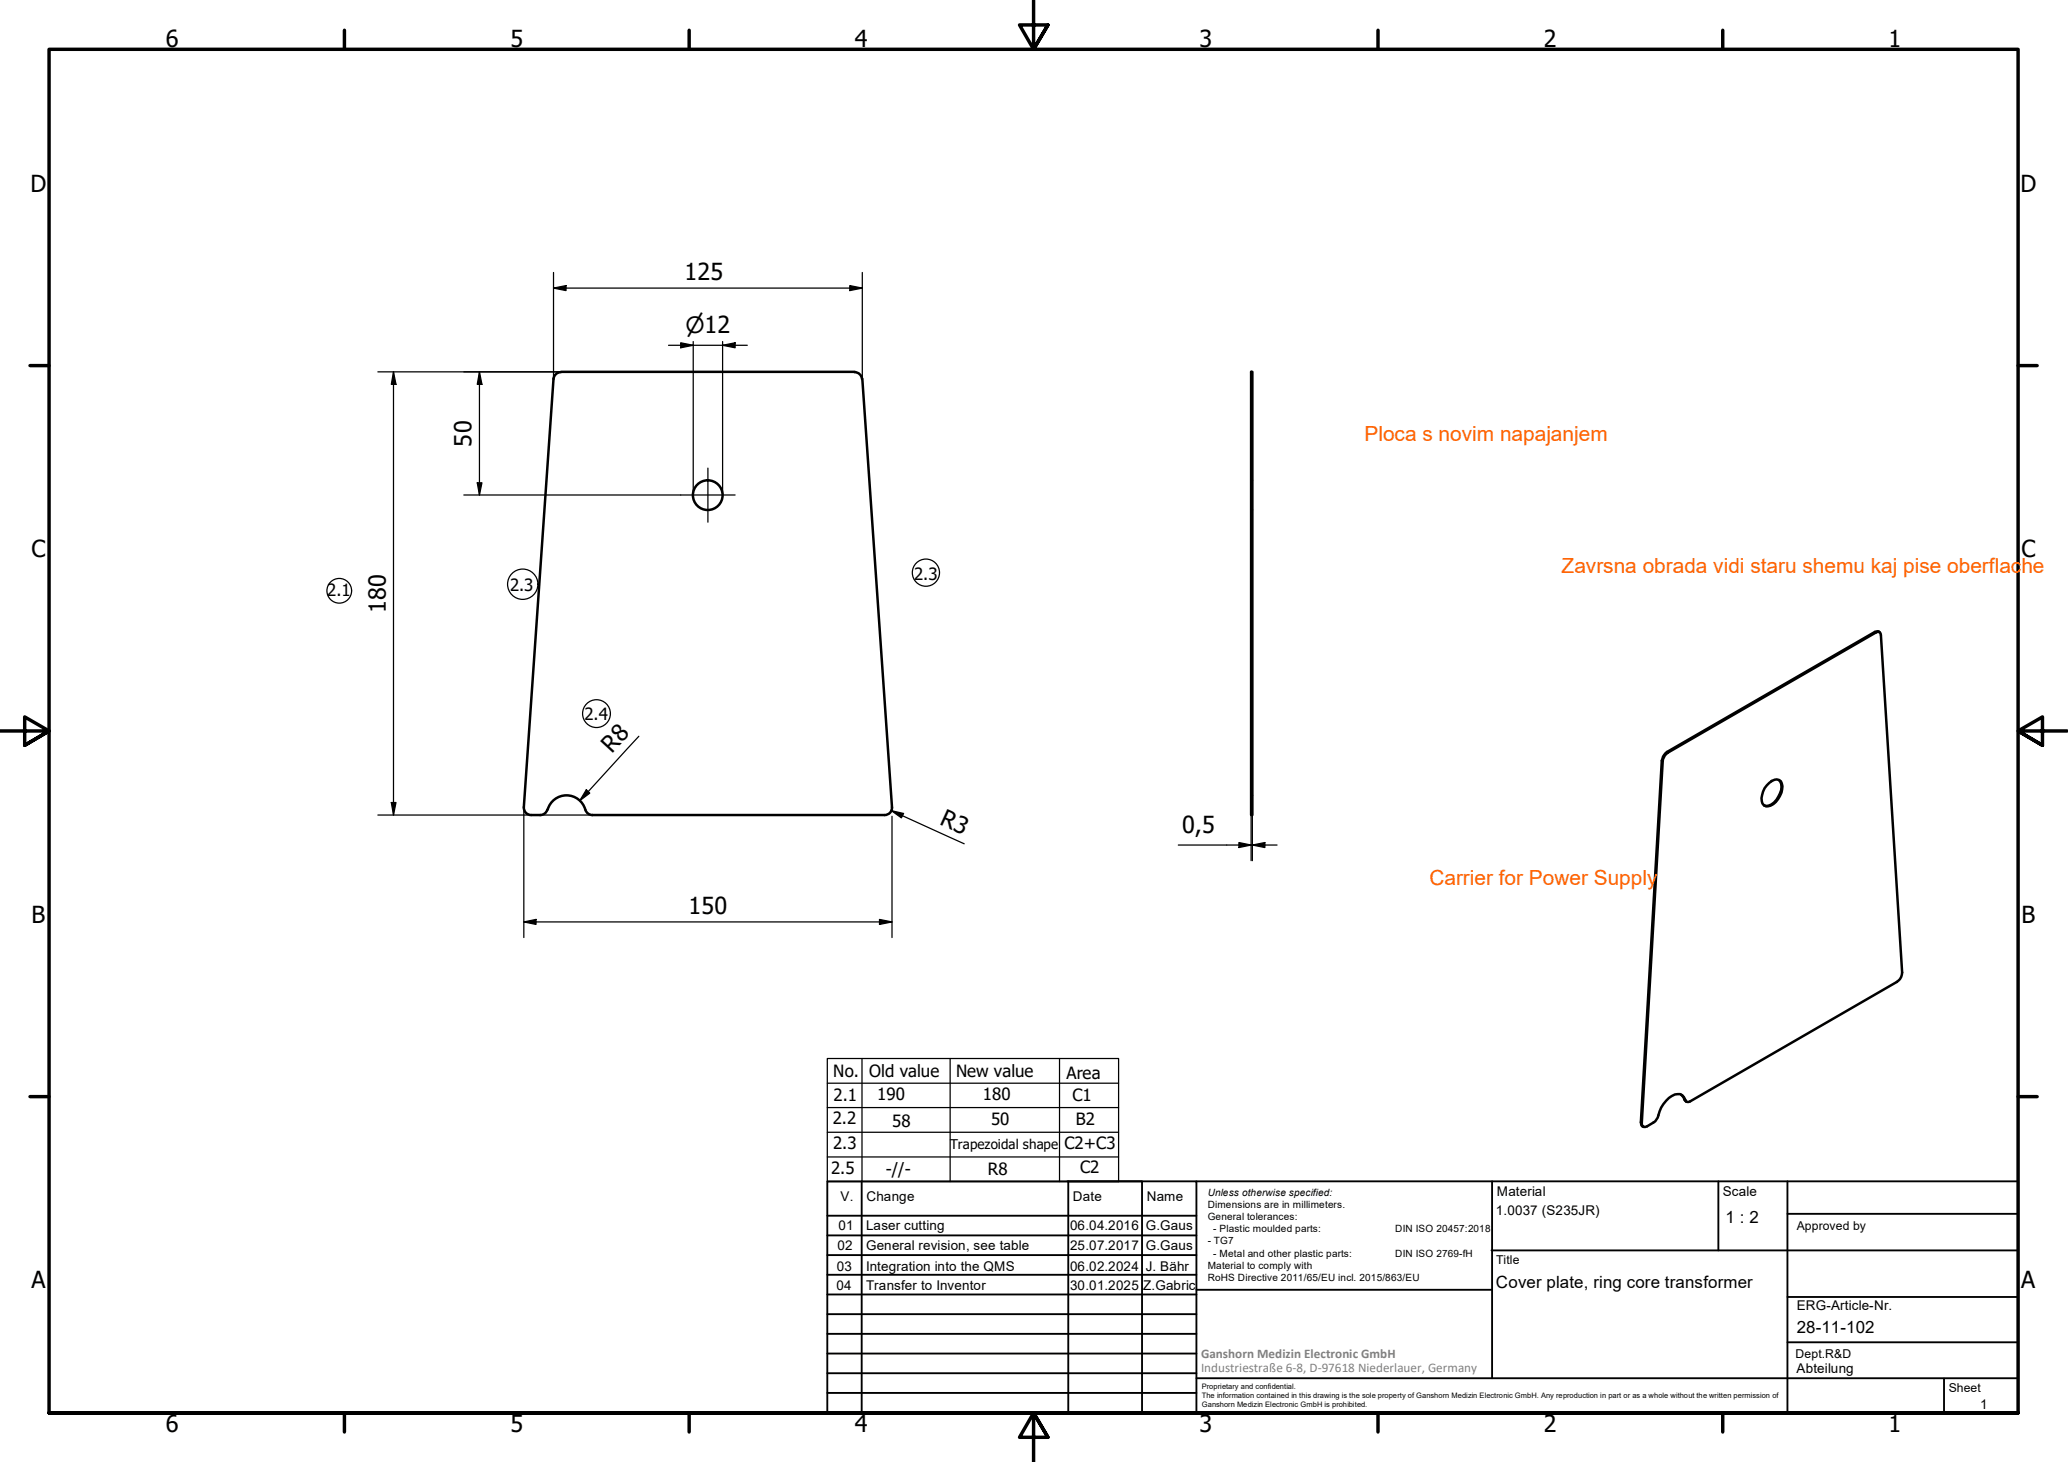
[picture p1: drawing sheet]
<svg xmlns="http://www.w3.org/2000/svg" width="420mm" height="297mm" viewBox="0 0 420 297" stroke-linecap="round" stroke-linejoin="round" font-family="sans-serif">
<!-- layer: Visible (ISO) -->
<g fill="none" stroke="#000" stroke-width=".51">
<path d="M112.5 76.9l-6.1 87.1a1.49 1.49 0 0 0 1.5 1.6h1.9M114 75.6a1.49 1.49 0 0 0-1.5 1.4M114 75.6h59.7M173.6 75.6a1.49 1.49 0 0 1 1.5 1.4M175.2 76.9l6 87.1a1.49 1.49 0 0 1-1.5 1.6M254.2 75.6h.2v90h-.2zM381.9 128.4a.79 .79 0 0 0-1 0l-42.2 24.4-.8 .9-.3 .8-4.2 73.5a.72 .72 0 0 0 .5 .9M338.3 153.5l.6-.6 42.2-24.4a.61 .61 0 0 1 .7-.1 .61 .61 0 0 1 .3 .6l4.4 68.6a2.25 2.25 0 0 1-1.1 1.9l-42 24.3a.61 .61 0 0 1-1-.4 1.62 1.62 0 0 0-2.7-.7 6.6 6.6 0 0 0-2.9 4.4 3.5 3.5 0 0 1-2.5 1.9 .68 .68 0 0 1-.7-.9l4.2-73.5zM359 159.6a2.43 2.43 0 0 1 2.4-1.1 1.7 1.7 0 0 1 .7 1.9 3.7 3.7 0 0 1-3.3 3.4 1.61 1.61 0 0 1-.8-2.3l.5-1.4zM361.4 158.5a2.74 2.74 0 0 1-.1 3.3 2.58 2.58 0 0 1-2.9 1.8M111.2 164.5a1.49 1.49 0 0 1-1.4 1.1M111.3 164.5a4 4 0 0 1 3.8-2.9 4 4 0 0 1 3.8 2.9"/>
<path d="M118.9 164.5a1.49 1.49 0 0 0 1.5 1.1M120.3 165.6h59.4M341.6 222.4l1 1.4"/>
<circle cx="143.8" cy="100.6" r="3"/>
</g>
<!-- layer: Hidden (ISO) -->
<path d="M254.2 97.6h.1M254.4 97.6h.1M254.2 103.6h.1M254.4 103.6h.1M254.2 161.6h.1M254.4 161.6h.1" fill="none" stroke="#000" stroke-width=".38"/>
<!-- layer: Visible Narrow (ISO) -->
<path d="M380.9 128.4l.2 .1M337.6 154.5l.2 .1M338.7 152.8l.2 .1M333.4 228l.2 .1M342.2 223.4h.2" fill="none" stroke="#000" stroke-width=".38"/>
<!-- layer: Border (ISO) -->
<g fill="none" stroke="#000" stroke-width=".7">
<path d="M70 6.1v3.9M140 6.1v3.9M210 0v10l-2.9-4.9h5.8l-2.9 4.9 2.9-4.9M280 6.1v3.9M350 6.1v3.9M6.1 74.3h3.9M410 74.3h3.9M0 148.5h10l-5-2.8v5.7l5-2.9-5 2.9M420 148.5h-10l5-2.8v5.7l-5-2.9 5 2.9M6.1 222.8h3.9M410 222.8h3.9M10 287.1v-277.1h400v277.1h-400h400"/>
<path d="M70 287.1v3.8M140 287.1v3.8M212.9 292l-2.9-4.9 2.9 4.9h-5.8l2.9-4.9v9.9M280 287.1v3.8M350 287.1v3.8"/>
</g>
<!-- layer: TitleBlock -->
<g fill="none" stroke="#000" stroke-width=".38">
<path d="M168.1 251h75M168.1 247h75M168.1 255h75M168.1 259h75M175.1 240v47M216.9 240h15M217 240v47M232 240v47M243.1 240.1v46.9h-75v-47h241.9v47.1h-167M303 254h107M303.1 240v40M349.1 240v14"/>
<path d="M363.2 240v47.1M363.2 246.6h46.8M168.1 271h75M168.1 263h75M168.1 267h75M168.1 275h75M168.1 279h75M243.1 262.1h60M363.2 272.7h46.8M363.2 263.5h46.8M168.1 283h75M216.9 287h15"/>
<path d="M243.1 280h166.9M395 280.1v7"/>
</g>
<!-- layer: Sketch Geometry (ISO) -->
<g fill="none" stroke="#000" stroke-width=".25">
<path d="M124 145a2.83 2.83 0 0 0-4-2.6 2.83 2.83 0 0 0-.6 4.8 2.83 2.83 0 0 0 4.5-1.6l.1-.6M168.1 215.1h59.2v25h-59.2zM175.1 215.1v25M193 215.1v25M215.3 215.1v25M168.1 220.1h59.2M168.1 225h59.2M168.1 230h59.2M168.1 235.1h59.2"/>
<circle cx="106.2" cy="118.7" r="3.1"/>
<circle cx="188.1" cy="116.3" r="2.76"/>
<circle cx="68.9" cy="120" r="2.51"/>
</g>
<!-- layer: Dimension (ISO) -->
<g fill="none" stroke="#000" stroke-width=".25">
<path d="M112.5 55.4v21.5M112.5 58.5l2.5-.5v1zM112.5 58.5h62.7M172.7 58l2.5 .5-2.5 .5zM175.2 55.4v21.5M76.8 75.6h37.2M79.9 75.6v90M79.9 75.6l.6 2.5h-1zM97.4 75.6v25M97.4 75.6l.5 2.5h-.9zM135.8 70.2h16M138.3 69.6l2.5 .6-2.5 .5z"/>
<path d="M140.8 69.4v31.1M146.8 70.2l2.6-.6v1.1zM146.8 69.4v31.1M97 98.1h.9l-.5 2.5zM94.2 100.6h44.1M129.8 149.6l-12 13.1M76.8 165.6h43.5M79.5 163.1h1l-.6 2.5zM106.4 164v26.5M119.1 160.5l.7 .6-2 1.6zM181.1 164.7l14.8 6.7M181.1 164.7l2.5 .6-.5 .9z"/>
<path d="M181.2 164v.6M181.2 165.8v24.7M239.4 171.7h20.1M251.7 171.2l2.5 .5-2.5 .5zM254.2 165.6v9.3M254.4 165.6v9.3M254.4 171.7l2.6-.5v1zM106.4 187.3l2.5-.5v1zM106.4 187.3h74.8M178.7 186.8l2.5 .5-2.5 .5z"/>
</g>
<g fill="#000">
<path d="M112.5 58.5l2.5-.5v1zM172.7 58l2.5 .5-2.5 .5zM79.9 75.6l.6 2.5h-1zM97.4 75.6l.5 2.5h-.9zM138.3 69.6l2.5 .6-2.5 .5zM146.8 70.2l2.6-.6v1.1zM97 98.1h.9l-.5 2.5zM79.5 163.1h1l-.6 2.5zM119.1 160.5l.7 .6-2 1.6zM181.1 164.7l2.5 .6-.5 .9zM251.7 171.2l2.5 .5-2.5 .5zM254.4 171.7l2.6-.5v1z"/>
<path d="M106.4 187.3l2.5-.5v1zM178.7 186.8l2.5 .5-2.5 .5z"/>
</g>
<!-- layer: Center Mark (ISO) -->
<path d="M143.8 95.1v11M138.3 100.6h11.1" fill="none" stroke="#000" stroke-width=".25"/>
<g font-size="4.8">
<text x="33.7" y="9.6">6</text>
<text x="103.7" y="9.6">5</text>
<text x="173.7" y="9.6">4</text>
<text x="243.7" y="9.6">3</text>
<text x="313.7" y="9.6">2</text>
<text x="383.7" y="9.6">1</text>
<text x="6.2" y="38.9">D</text>
<text x="410.5" y="38.9">D</text>
<text x="139.1" y="56.9">125</text>
<text x="95.8" y="90.7" transform="rotate(-90 95.8 90.7)">50</text>
<text x="6.4" y="113.1">C</text>
<text x="410.7" y="113.1">C</text>
<text x="78.4" y="124.5" transform="rotate(-90 78.4 124.5)">180</text>
<text x="124.3" y="153.2" transform="rotate(-47 124.3 153.2)">R8</text>
<text x="190.8" y="167.4" transform="rotate(24 190.8 167.4)">R3</text>
<text x="240.2" y="169.3">0,5</text>
<text x="139.9" y="185.7">150</text>
<text x="6.4" y="187.4">B</text>
<text x="410.7" y="187.4">B</text>
<text x="6.4" y="261.7">A</text>
<text x="410.7" y="261.7">A</text>
<text x="33.7" y="290.9">6</text>
<text x="103.7" y="290.9">5</text>
<text x="173.7" y="290.9">4</text>
<text x="243.7" y="290.9">3</text>
<text x="313.7" y="290.9">2</text>
<text x="383.7" y="290.9">1</text>
</g>
<text font-size="4.6" x="139.3" y="67.7">⌀12</text>
<g font-size="4.2" fill="#ff6200">
<text x="277.2" y="89.6">Ploca s novim napajanjem</text>
<text x="317.3" y="116.4">Zavrsna obrada vidi staru shemu kaj pise oberflache</text>
<text x="290.4" y="179.8">Carrier for Power Supply</text>
</g>
<g font-size="3.4">
<text x="185.7" y="117.8">2.3</text>
<text x="66.5" y="121.1">2.1</text>
<text x="103.6" y="120">2.3</text>
<text x="118.7" y="146.4">2.4</text>
<text x="169.3" y="218.8">No.</text>
<text x="176.6" y="218.9">Old value</text>
<text x="194.2" y="218.9">New value</text>
<text x="216.7" y="219.1">Area</text>
<text x="169.4" y="223.6">2.1</text>
<text x="178.2" y="223.6">190</text>
<text x="199.7" y="223.6">180</text>
<text x="217.9" y="223.7">C1</text>
<text x="169.2" y="228.5">2.2</text>
<text x="169.3" y="233.4">2.3</text>
<text x="181.3" y="229">58</text>
<text x="201.4" y="228.6">50</text>
<text x="216.3" y="233.4">C2+C3</text>
<text x="218.6" y="228.5">B2</text>
<text x="168.8" y="238.4">2.5</text>
<text x="180" y="238.8">-//-</text>
<text x="200.7" y="238.7">R8</text>
<text x="219.5" y="238.4">C2</text>
<text x="350.6" y="248.5">1 : 2</text>
<text x="303.9" y="261.7">Cover plate, ring core transformer</text>
<text x="365.1" y="270.9">28-11-102</text>
</g>
<g font-size="2.7">
<text x="193" y="233.5">Trapezoidal shape</text>
<text x="170.8" y="244">V.</text>
<text x="176" y="244">Change</text>
<text x="218" y="244">Date</text>
<text x="233" y="244">Name</text>
<text x="304.1" y="243">Material</text>
<text x="350" y="243.1">Scale</text>
<text x="170.4" y="249.9">01</text>
<text x="176" y="249.9">Laser cutting</text>
<text x="217.4" y="250">06.04.2016</text>
<text x="232.8" y="250">G.Gaus</text>
<text x="303.9" y="246.8">1.0037 (S235JR)</text>
<text x="170.2" y="254">02</text>
<text x="176" y="254">General revision, see table</text>
<text x="217.4" y="254">25.07.2017</text>
<text x="232.8" y="254">G.Gaus</text>
<text x="169.9" y="262.1">04</text>
<text x="170.1" y="258.2">03</text>
<text x="176" y="258.2">Integration into the QMS</text>
<text x="176" y="262.1">Transfer to Inventor</text>
<text x="217.4" y="258.2">06.02.2024</text>
<text x="217.4" y="262.1">30.01.2025</text>
<text x="232.3" y="262.1">Z.Gabric</text>
<text x="232.8" y="258.2">J. Bähr</text>
<text x="365.1" y="266.1">ERG-Article-Nr.</text>
<text x="365" y="279">Abteilung</text>
<text x="402.3" y="286.2">1</text>
</g>
<g font-size="2.7" fill="#808080">
<text x="244" y="275.8">Ganshorn Medizin Electronic GmbH</text>
<text x="244" y="278.7">Industriestraße 6-8, D-97618 Niederlauer, Germany</text>
</g>
<g font-size="2.5">
<text x="365.1" y="249.9">Approved by</text>
<text x="304" y="256.8">Title</text>
<text x="364.8" y="275.8">Dept.R&amp;D</text>
<text x="395.9" y="282.9">Sheet</text>
</g>
<g font-size="2">
<text x="245.4" y="242.9">Unless otherwise specified:</text>
<text x="245.4" y="245.4">Dimensions are in millimeters.</text>
<text x="245.4" y="247.9">General tolerances:</text>
<text x="246.5" y="250.4">- Plastic moulded parts:</text>
<text x="283.5" y="250.4">DIN ISO 20457:2018</text>
<text x="245.4" y="252.8">- TG7</text>
<text x="245.4" y="257.9">Material to comply with</text>
<text x="246.5" y="255.4">- Metal and other plastic parts:</text>
<text x="283.5" y="255.4">DIN ISO 2769-fH</text>
<text x="245.4" y="260.3">RoHS Directive 2011/65/EU incl. 2015/863/EU</text>
</g>
<g font-size="1.5">
<text x="244.2" y="282.2">Proprietary and confidential.</text>
<text x="244.2" y="284">The information contained in this drawing is the sole property of Ganshorn Medizin Electronic GmbH. Any reproduction in part or as a whole without the written permission of</text>
<text x="244.2" y="285.8">Ganshorn Medizin Electronic GmbH is prohibited.</text>
</g>
</svg>
